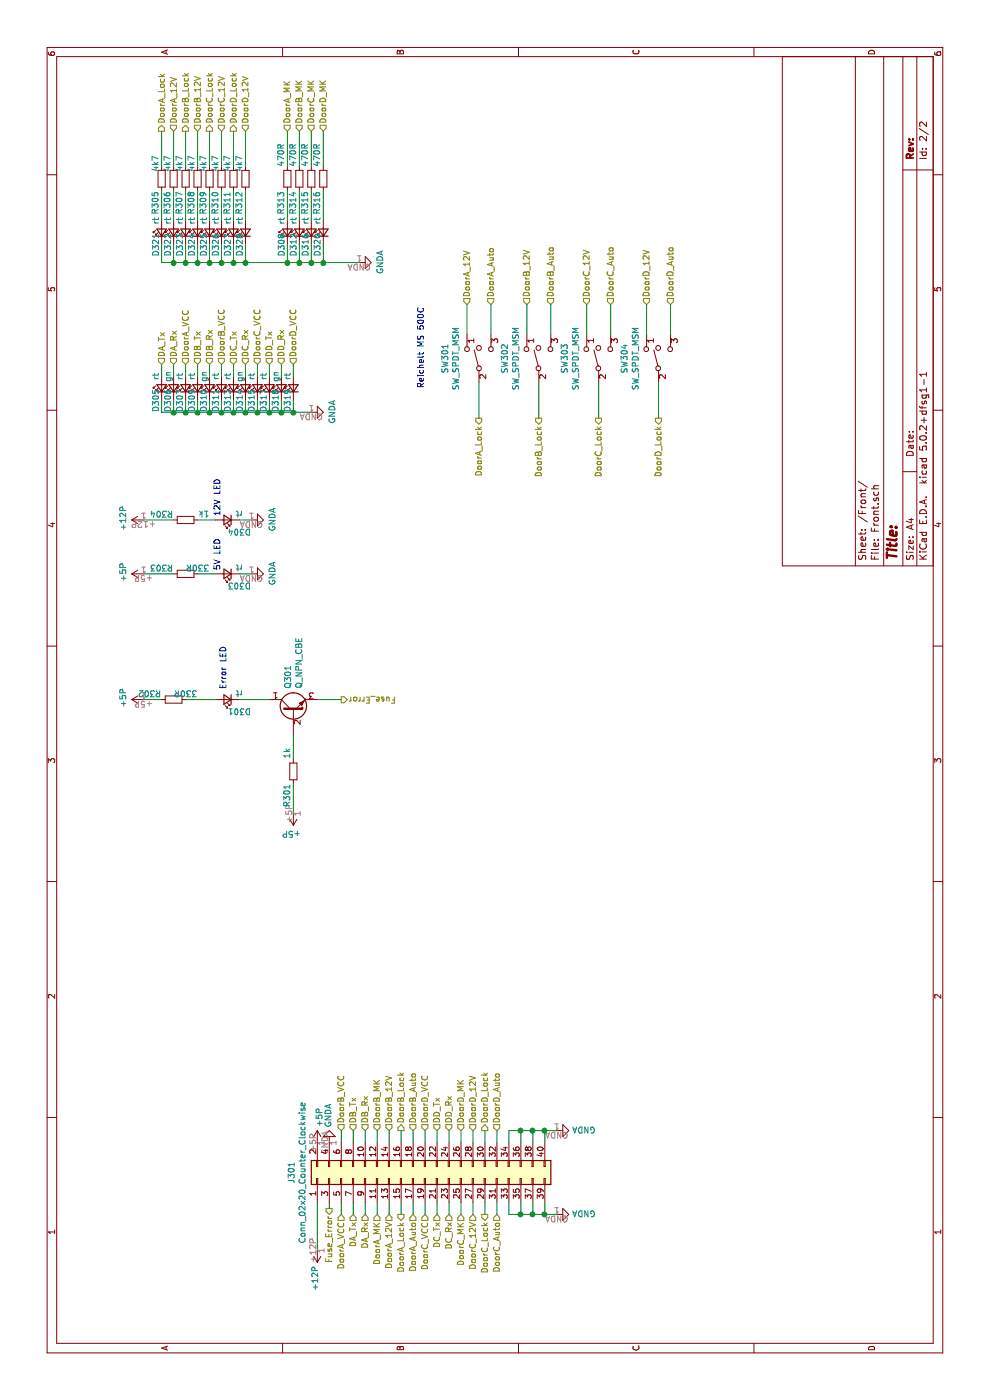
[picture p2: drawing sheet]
EESchema Schematic File Version 4
LIBS:Tuermodul_Front-cache
EELAYER 26 0
EELAYER END
$Descr A4 11693 8268
encoding utf-8
Sheet 2 2
Title ""
Date ""
Rev ""
Comp ""
Comment1 ""
Comment2 ""
Comment3 ""
Comment4 ""
$EndDescr
$Comp
L Device:Q_NPN_CBE Q?
U 1 1
P 5750 2450
AR Path="/5C5A399D" Ref="Q?"  Part="1" 
AR Path="/5C5BDAF5/5C5A399D" Ref="Q?"  Part="1" 
AR Path="/5C54653F/5C5A399D" Ref="Q301"  Part="1" 
F 0 "Q301" H 5941 2496 50  0000 L CNN
F 1 "Q_NPN_CBE" H 5941 2405 50  0000 L CNN
F 2 "Package_TO_SOT_THT:TO-92_HandSolder" H 5950 2550 50  0001 C CNN
F 3 "~" H 5750 2450 50  0001 C CNN
	1    5750 2450
	1    0    0    -1  
$EndComp
$Comp
L Device:LED_Small D?
U 1 1
P 5850 1900
AR Path="/5C5A39B1" Ref="D?"  Part="1" 
AR Path="/5C5BDAF5/5C5A39B1" Ref="D?"  Part="1" 
AR Path="/5C54653F/5C5A39B1" Ref="D301"  Part="1" 
F 0 "D301" H 5750 2000 50  0000 C CNN
F 1 "rt" H 5750 1850 50  0000 C CNN
F 2 "LED_THT:LED_D3.0mm" V 5850 1900 50  0001 C CNN
F 3 "~" V 5850 1900 50  0001 C CNN
	1    5850 1900
	0    -1   -1   0   
$EndComp
Wire Wire Line
	5850 1200 5850 1350
Wire Wire Line
	5850 1550 5850 1800
Wire Wire Line
	5850 2000 5850 2250
Wire Wire Line
	5850 2650 5850 2850
Text Notes 6300 1900 2    50   ~ 0
Error LED
$Comp
L Device:LED_Small D?
U 1 1
P 6900 1900
AR Path="/5C5A39CB" Ref="D?"  Part="1" 
AR Path="/5C5BDAF5/5C5A39CB" Ref="D?"  Part="1" 
AR Path="/5C54653F/5C5A39CB" Ref="D303"  Part="1" 
F 0 "D303" H 6800 2000 50  0000 C CNN
F 1 "rt" H 6800 1850 50  0000 C CNN
F 2 "LED_THT:LED_D3.0mm" V 6900 1900 50  0001 C CNN
F 3 "~" V 6900 1900 50  0001 C CNN
	1    6900 1900
	0    -1   -1   0   
$EndComp
$Comp
L Device:LED_Small D?
U 1 1
P 7350 1900
AR Path="/5C5A39E3" Ref="D?"  Part="1" 
AR Path="/5C5BDAF5/5C5A39E3" Ref="D?"  Part="1" 
AR Path="/5C54653F/5C5A39E3" Ref="D304"  Part="1" 
F 0 "D304" H 7250 2000 50  0000 C CNN
F 1 "rt" H 7250 1850 50  0000 C CNN
F 2 "LED_THT:LED_D3.0mm" V 7350 1900 50  0001 C CNN
F 3 "~" V 7350 1900 50  0001 C CNN
	1    7350 1900
	0    -1   -1   0   
$EndComp
Wire Wire Line
	7350 1200 7350 1450
Wire Wire Line
	7350 1650 7350 1800
Wire Wire Line
	7350 2000 7350 2100
Text Notes 7700 1850 2    50   ~ 0
12V LED
$Comp
L Device:LED_Small D?
U 1 1
P 8450 1350
AR Path="/5C5BDAF5/5C5A3A00" Ref="D?"  Part="1" 
AR Path="/5C54653F/5C5A3A00" Ref="D305"  Part="1" 
F 0 "D305" H 8350 1400 50  0000 C CNN
F 1 "rt" H 8550 1400 50  0000 C CNN
F 2 "LED_THT:LED_D3.0mm" V 8450 1350 50  0001 C CNN
F 3 "~" V 8450 1350 50  0001 C CNN
	1    8450 1350
	1    0    0    -1  
$EndComp
$Comp
L Device:LED_Small D?
U 1 1
P 8450 1450
AR Path="/5C5BDAF5/5C5A3A07" Ref="D?"  Part="1" 
AR Path="/5C54653F/5C5A3A07" Ref="D306"  Part="1" 
F 0 "D306" H 8350 1500 50  0000 C CNN
F 1 "gn" H 8550 1500 50  0000 C CNN
F 2 "LED_THT:LED_D3.0mm" V 8450 1450 50  0001 C CNN
F 3 "~" V 8450 1450 50  0001 C CNN
	1    8450 1450
	1    0    0    -1  
$EndComp
$Comp
L Device:LED_Small D?
U 1 1
P 8450 1650
AR Path="/5C5BDAF5/5C5A3A0E" Ref="D?"  Part="1" 
AR Path="/5C54653F/5C5A3A0E" Ref="D309"  Part="1" 
F 0 "D309" H 8350 1700 50  0000 C CNN
F 1 "rt" H 8550 1700 50  0000 C CNN
F 2 "LED_THT:LED_D3.0mm" V 8450 1650 50  0001 C CNN
F 3 "~" V 8450 1650 50  0001 C CNN
	1    8450 1650
	1    0    0    -1  
$EndComp
$Comp
L Device:LED_Small D?
U 1 1
P 8450 1750
AR Path="/5C5BDAF5/5C5A3A15" Ref="D?"  Part="1" 
AR Path="/5C54653F/5C5A3A15" Ref="D310"  Part="1" 
F 0 "D310" H 8350 1800 50  0000 C CNN
F 1 "gn" H 8550 1800 50  0000 C CNN
F 2 "LED_THT:LED_D3.0mm" V 8450 1750 50  0001 C CNN
F 3 "~" V 8450 1750 50  0001 C CNN
	1    8450 1750
	1    0    0    -1  
$EndComp
$Comp
L Device:LED_Small D?
U 1 1
P 8450 1950
AR Path="/5C5BDAF5/5C5A3A1C" Ref="D?"  Part="1" 
AR Path="/5C54653F/5C5A3A1C" Ref="D313"  Part="1" 
F 0 "D313" H 8350 2000 50  0000 C CNN
F 1 "rt" H 8550 2000 50  0000 C CNN
F 2 "LED_THT:LED_D3.0mm" V 8450 1950 50  0001 C CNN
F 3 "~" V 8450 1950 50  0001 C CNN
	1    8450 1950
	1    0    0    -1  
$EndComp
$Comp
L Device:LED_Small D?
U 1 1
P 8450 2050
AR Path="/5C5BDAF5/5C5A3A23" Ref="D?"  Part="1" 
AR Path="/5C54653F/5C5A3A23" Ref="D314"  Part="1" 
F 0 "D314" H 8350 2100 50  0000 C CNN
F 1 "gn" H 8550 2100 50  0000 C CNN
F 2 "LED_THT:LED_D3.0mm" V 8450 2050 50  0001 C CNN
F 3 "~" V 8450 2050 50  0001 C CNN
	1    8450 2050
	1    0    0    -1  
$EndComp
$Comp
L Device:LED_Small D?
U 1 1
P 8450 2250
AR Path="/5C5BDAF5/5C5A3A2A" Ref="D?"  Part="1" 
AR Path="/5C54653F/5C5A3A2A" Ref="D317"  Part="1" 
F 0 "D317" H 8350 2300 50  0000 C CNN
F 1 "rt" H 8550 2300 50  0000 C CNN
F 2 "LED_THT:LED_D3.0mm" V 8450 2250 50  0001 C CNN
F 3 "~" V 8450 2250 50  0001 C CNN
	1    8450 2250
	1    0    0    -1  
$EndComp
$Comp
L Device:LED_Small D?
U 1 1
P 8450 2350
AR Path="/5C5BDAF5/5C5A3A31" Ref="D?"  Part="1" 
AR Path="/5C54653F/5C5A3A31" Ref="D318"  Part="1" 
F 0 "D318" H 8350 2400 50  0000 C CNN
F 1 "gn" H 8550 2400 50  0000 C CNN
F 2 "LED_THT:LED_D3.0mm" V 8450 2350 50  0001 C CNN
F 3 "~" V 8450 2350 50  0001 C CNN
	1    8450 2350
	1    0    0    -1  
$EndComp
Wire Wire Line
	8550 2350 8650 2350
Wire Wire Line
	8550 2250 8650 2250
Wire Wire Line
	8650 2050 8550 2050
Wire Wire Line
	8550 1950 8650 1950
Wire Wire Line
	8550 1750 8650 1750
Wire Wire Line
	8650 1650 8550 1650
Wire Wire Line
	8550 1450 8650 1450
Wire Wire Line
	8550 1350 8650 1350
Text HLabel 1550 2950 0    50   Input ~ 0
DA_Tx
Text HLabel 1550 3050 0    50   Input ~ 0
DA_Rx
Text HLabel 2250 2950 2    50   Input ~ 0
DB_Tx
Text HLabel 2250 3050 2    50   Input ~ 0
DB_Rx
Text HLabel 1550 3650 0    50   Input ~ 0
DC_Tx
Text HLabel 1550 3750 0    50   Input ~ 0
DC_Rx
Text HLabel 2250 3650 2    50   Input ~ 0
DD_Tx
Text HLabel 2250 3750 2    50   Input ~ 0
DD_Rx
Wire Wire Line
	1650 2650 1250 2650
Text HLabel 1600 2750 0    50   Output ~ 0
Fuse_Error
Wire Wire Line
	1650 2750 1600 2750
Text HLabel 1550 3350 0    50   Output ~ 0
DoorA_Lock
Text HLabel 1550 3150 0    50   Input ~ 0
DoorA_MK
Text HLabel 1550 3250 0    50   Input ~ 0
DoorA_12V
Text HLabel 1550 2850 0    50   Input ~ 0
DoorA_VCC
Text HLabel 2250 3350 2    50   Output ~ 0
DoorB_Lock
Text HLabel 1550 4050 0    50   Output ~ 0
DoorC_Lock
Text HLabel 2250 4050 2    50   Output ~ 0
DoorD_Lock
Text HLabel 2250 3150 2    50   Input ~ 0
DoorB_MK
Text HLabel 1550 3850 0    50   Input ~ 0
DoorC_MK
Text HLabel 2250 3850 2    50   Input ~ 0
DoorD_MK
Text HLabel 2250 3250 2    50   Input ~ 0
DoorB_12V
Text HLabel 1550 3950 0    50   Input ~ 0
DoorC_12V
Text HLabel 2250 3950 2    50   Input ~ 0
DoorD_12V
Text HLabel 2250 2850 2    50   Input ~ 0
DoorB_VCC
Text HLabel 1550 3550 0    50   Input ~ 0
DoorC_VCC
Text HLabel 2250 3550 2    50   Input ~ 0
DoorD_VCC
Text HLabel 1550 3450 0    50   Input ~ 0
DoorA_Auto
Text HLabel 2250 3450 2    50   Input ~ 0
DoorB_Auto
Text HLabel 1550 4150 0    50   Input ~ 0
DoorC_Auto
Text HLabel 2250 4150 2    50   Input ~ 0
DoorD_Auto
Wire Wire Line
	1550 2950 1650 2950
Wire Wire Line
	1550 3050 1650 3050
Wire Wire Line
	1550 3350 1650 3350
Wire Wire Line
	1550 3450 1650 3450
Wire Wire Line
	1550 3150 1650 3150
Wire Wire Line
	1550 3250 1650 3250
Wire Wire Line
	1550 2850 1650 2850
Wire Wire Line
	1550 3650 1650 3650
Wire Wire Line
	1550 3750 1650 3750
Wire Wire Line
	1550 4050 1650 4050
Wire Wire Line
	1550 4150 1650 4150
Wire Wire Line
	1550 3850 1650 3850
Wire Wire Line
	1550 3950 1650 3950
Wire Wire Line
	1550 3550 1650 3550
Wire Wire Line
	2250 3550 2150 3550
Wire Wire Line
	2150 3950 2250 3950
Wire Wire Line
	2250 3850 2150 3850
Wire Wire Line
	2150 4150 2250 4150
Wire Wire Line
	2250 4050 2150 4050
Wire Wire Line
	2150 3750 2250 3750
Wire Wire Line
	2250 3650 2150 3650
Wire Wire Line
	2150 2850 2250 2850
Wire Wire Line
	2250 3250 2150 3250
Wire Wire Line
	2150 3150 2250 3150
Wire Wire Line
	2250 3450 2150 3450
Wire Wire Line
	2150 3350 2250 3350
Wire Wire Line
	2250 3050 2150 3050
Wire Wire Line
	2150 2950 2250 2950
Text HLabel 8650 1350 2    50   Input ~ 0
DA_Tx
Text HLabel 8650 1450 2    50   Input ~ 0
DA_Rx
Text HLabel 8650 1650 2    50   Input ~ 0
DB_Tx
Text HLabel 8650 1750 2    50   Input ~ 0
DB_Rx
Text HLabel 8650 1950 2    50   Input ~ 0
DC_Tx
Text HLabel 8650 2050 2    50   Input ~ 0
DC_Rx
Text HLabel 8650 2250 2    50   Input ~ 0
DD_Tx
Text HLabel 8650 2350 2    50   Input ~ 0
DD_Rx
Wire Wire Line
	8250 2250 8350 2250
Wire Wire Line
	8250 2350 8350 2350
Text HLabel 5850 2850 3    50   Output ~ 0
Fuse_Error
Wire Wire Line
	5550 2450 5350 2450
Text Notes 7200 1850 2    50   ~ 0
5V LED
Wire Wire Line
	6900 2000 6900 2100
Wire Wire Line
	6900 1650 6900 1800
Wire Wire Line
	5150 2450 4900 2450
Wire Wire Line
	6900 1200 6900 1450
Wire Wire Line
	8250 1350 8350 1350
Wire Wire Line
	8250 1450 8350 1450
$Comp
L Device:LED_Small D?
U 1 1
P 8450 1550
AR Path="/5C5BDAF5/5C65A342" Ref="D?"  Part="1" 
AR Path="/5C54653F/5C65A342" Ref="D307"  Part="1" 
F 0 "D307" H 8350 1600 50  0000 C CNN
F 1 "rt" H 8550 1600 50  0000 C CNN
F 2 "LED_THT:LED_D3.0mm" V 8450 1550 50  0001 C CNN
F 3 "~" V 8450 1550 50  0001 C CNN
	1    8450 1550
	1    0    0    -1  
$EndComp
Text HLabel 8650 1550 2    50   Input ~ 0
DoorA_VCC
Text HLabel 10600 1350 2    50   Output ~ 0
DoorA_Lock
Text HLabel 10600 1450 2    50   Input ~ 0
DoorA_12V
Text HLabel 10600 2400 2    50   Input ~ 0
DoorA_MK
$Comp
L Device:LED_Small D?
U 1 1
P 9750 2400
AR Path="/5C5BDAF5/5C65ADA8" Ref="D?"  Part="1" 
AR Path="/5C54653F/5C65ADA8" Ref="D308"  Part="1" 
F 0 "D308" H 9650 2450 50  0000 C CNN
F 1 "rt" H 9850 2450 50  0000 C CNN
F 2 "LED_THT:LED_D3.0mm" V 9750 2400 50  0001 C CNN
F 3 "~" V 9750 2400 50  0001 C CNN
	1    9750 2400
	1    0    0    -1  
$EndComp
Wire Wire Line
	8650 1550 8550 1550
Wire Wire Line
	8350 1550 8250 1550
$Comp
L Device:LED_Small D?
U 1 1
P 8450 1850
AR Path="/5C5BDAF5/5C66911B" Ref="D?"  Part="1" 
AR Path="/5C54653F/5C66911B" Ref="D311"  Part="1" 
F 0 "D311" H 8350 1900 50  0000 C CNN
F 1 "rt" H 8550 1900 50  0000 C CNN
F 2 "LED_THT:LED_D3.0mm" V 8450 1850 50  0001 C CNN
F 3 "~" V 8450 1850 50  0001 C CNN
	1    8450 1850
	1    0    0    -1  
$EndComp
$Comp
L Device:LED_Small D?
U 1 1
P 9750 2500
AR Path="/5C5BDAF5/5C669167" Ref="D?"  Part="1" 
AR Path="/5C54653F/5C669167" Ref="D312"  Part="1" 
F 0 "D312" H 9650 2550 50  0000 C CNN
F 1 "rt" H 9850 2550 50  0000 C CNN
F 2 "LED_THT:LED_D3.0mm" V 9750 2500 50  0001 C CNN
F 3 "~" V 9750 2500 50  0001 C CNN
	1    9750 2500
	1    0    0    -1  
$EndComp
$Comp
L Device:LED_Small D?
U 1 1
P 8450 2150
AR Path="/5C5BDAF5/5C6691AD" Ref="D?"  Part="1" 
AR Path="/5C54653F/5C6691AD" Ref="D315"  Part="1" 
F 0 "D315" H 8350 2200 50  0000 C CNN
F 1 "rt" H 8550 2200 50  0000 C CNN
F 2 "LED_THT:LED_D3.0mm" V 8450 2150 50  0001 C CNN
F 3 "~" V 8450 2150 50  0001 C CNN
	1    8450 2150
	1    0    0    -1  
$EndComp
$Comp
L Device:LED_Small D?
U 1 1
P 9750 2600
AR Path="/5C5BDAF5/5C669201" Ref="D?"  Part="1" 
AR Path="/5C54653F/5C669201" Ref="D316"  Part="1" 
F 0 "D316" H 9650 2650 50  0000 C CNN
F 1 "rt" H 9850 2650 50  0000 C CNN
F 2 "LED_THT:LED_D3.0mm" V 9750 2600 50  0001 C CNN
F 3 "~" V 9750 2600 50  0001 C CNN
	1    9750 2600
	1    0    0    -1  
$EndComp
$Comp
L Device:LED_Small D?
U 1 1
P 8450 2450
AR Path="/5C5BDAF5/5C66924B" Ref="D?"  Part="1" 
AR Path="/5C54653F/5C66924B" Ref="D319"  Part="1" 
F 0 "D319" H 8350 2500 50  0000 C CNN
F 1 "rt" H 8550 2500 50  0000 C CNN
F 2 "LED_THT:LED_D3.0mm" V 8450 2450 50  0001 C CNN
F 3 "~" V 8450 2450 50  0001 C CNN
	1    8450 2450
	1    0    0    -1  
$EndComp
$Comp
L Device:LED_Small D?
U 1 1
P 9750 2700
AR Path="/5C5BDAF5/5C6692A3" Ref="D?"  Part="1" 
AR Path="/5C54653F/5C6692A3" Ref="D320"  Part="1" 
F 0 "D320" H 9650 2750 50  0000 C CNN
F 1 "rt" H 9850 2750 50  0000 C CNN
F 2 "LED_THT:LED_D3.0mm" V 9750 2700 50  0001 C CNN
F 3 "~" V 9750 2700 50  0001 C CNN
	1    9750 2700
	1    0    0    -1  
$EndComp
Wire Wire Line
	8350 1650 8250 1650
Wire Wire Line
	8350 1750 8250 1750
Wire Wire Line
	8350 1850 8250 1850
Wire Wire Line
	8350 1950 8250 1950
Text HLabel 8650 1850 2    50   Input ~ 0
DoorB_VCC
Text HLabel 10600 2500 2    50   Input ~ 0
DoorB_MK
Text HLabel 8650 2150 2    50   Input ~ 0
DoorC_VCC
Text HLabel 10600 2600 2    50   Input ~ 0
DoorC_MK
Text HLabel 8650 2450 2    50   Input ~ 0
DoorD_VCC
Text HLabel 10600 2700 2    50   Input ~ 0
DoorD_MK
Wire Wire Line
	8550 2450 8650 2450
Wire Wire Line
	8550 1850 8650 1850
Wire Wire Line
	8550 2150 8650 2150
Text HLabel 10600 1550 2    50   Output ~ 0
DoorB_Lock
Text HLabel 10600 1650 2    50   Input ~ 0
DoorB_12V
Text HLabel 10600 1750 2    50   Output ~ 0
DoorC_Lock
Text HLabel 10600 1850 2    50   Input ~ 0
DoorC_12V
Text HLabel 10600 1950 2    50   Output ~ 0
DoorD_Lock
Text HLabel 10600 2050 2    50   Input ~ 0
DoorD_12V
$Comp
L Device:LED_Small D?
U 1 1
P 9750 1350
AR Path="/5C5BDAF5/5C6A2367" Ref="D?"  Part="1" 
AR Path="/5C54653F/5C6A2367" Ref="D321"  Part="1" 
F 0 "D321" H 9650 1400 50  0000 C CNN
F 1 "rt" H 9850 1400 50  0000 C CNN
F 2 "LED_THT:LED_D3.0mm" V 9750 1350 50  0001 C CNN
F 3 "~" V 9750 1350 50  0001 C CNN
	1    9750 1350
	1    0    0    -1  
$EndComp
$Comp
L Device:LED_Small D?
U 1 1
P 9750 1450
AR Path="/5C5BDAF5/5C6A2409" Ref="D?"  Part="1" 
AR Path="/5C54653F/5C6A2409" Ref="D322"  Part="1" 
F 0 "D322" H 9650 1500 50  0000 C CNN
F 1 "rt" H 9850 1500 50  0000 C CNN
F 2 "LED_THT:LED_D3.0mm" V 9750 1450 50  0001 C CNN
F 3 "~" V 9750 1450 50  0001 C CNN
	1    9750 1450
	1    0    0    -1  
$EndComp
$Comp
L Device:LED_Small D?
U 1 1
P 9750 1550
AR Path="/5C5BDAF5/5C6A245F" Ref="D?"  Part="1" 
AR Path="/5C54653F/5C6A245F" Ref="D323"  Part="1" 
F 0 "D323" H 9650 1600 50  0000 C CNN
F 1 "rt" H 9850 1600 50  0000 C CNN
F 2 "LED_THT:LED_D3.0mm" V 9750 1550 50  0001 C CNN
F 3 "~" V 9750 1550 50  0001 C CNN
	1    9750 1550
	1    0    0    -1  
$EndComp
$Comp
L Device:LED_Small D?
U 1 1
P 9750 1650
AR Path="/5C5BDAF5/5C6A24B7" Ref="D?"  Part="1" 
AR Path="/5C54653F/5C6A24B7" Ref="D324"  Part="1" 
F 0 "D324" H 9650 1700 50  0000 C CNN
F 1 "rt" H 9850 1700 50  0000 C CNN
F 2 "LED_THT:LED_D3.0mm" V 9750 1650 50  0001 C CNN
F 3 "~" V 9750 1650 50  0001 C CNN
	1    9750 1650
	1    0    0    -1  
$EndComp
$Comp
L Device:LED_Small D?
U 1 1
P 9750 1750
AR Path="/5C5BDAF5/5C6A2614" Ref="D?"  Part="1" 
AR Path="/5C54653F/5C6A2614" Ref="D325"  Part="1" 
F 0 "D325" H 9650 1800 50  0000 C CNN
F 1 "rt" H 9850 1800 50  0000 C CNN
F 2 "LED_THT:LED_D3.0mm" V 9750 1750 50  0001 C CNN
F 3 "~" V 9750 1750 50  0001 C CNN
	1    9750 1750
	1    0    0    -1  
$EndComp
$Comp
L Device:LED_Small D?
U 1 1
P 9750 1850
AR Path="/5C5BDAF5/5C6A2682" Ref="D?"  Part="1" 
AR Path="/5C54653F/5C6A2682" Ref="D326"  Part="1" 
F 0 "D326" H 9650 1900 50  0000 C CNN
F 1 "rt" H 9850 1900 50  0000 C CNN
F 2 "LED_THT:LED_D3.0mm" V 9750 1850 50  0001 C CNN
F 3 "~" V 9750 1850 50  0001 C CNN
	1    9750 1850
	1    0    0    -1  
$EndComp
$Comp
L Device:LED_Small D?
U 1 1
P 9750 1950
AR Path="/5C5BDAF5/5C6A26E0" Ref="D?"  Part="1" 
AR Path="/5C54653F/5C6A26E0" Ref="D327"  Part="1" 
F 0 "D327" H 9650 2000 50  0000 C CNN
F 1 "rt" H 9850 2000 50  0000 C CNN
F 2 "LED_THT:LED_D3.0mm" V 9750 1950 50  0001 C CNN
F 3 "~" V 9750 1950 50  0001 C CNN
	1    9750 1950
	1    0    0    -1  
$EndComp
$Comp
L Device:LED_Small D?
U 1 1
P 9750 2050
AR Path="/5C5BDAF5/5C6A2740" Ref="D?"  Part="1" 
AR Path="/5C54653F/5C6A2740" Ref="D328"  Part="1" 
F 0 "D328" H 9650 2100 50  0000 C CNN
F 1 "rt" H 9850 2100 50  0000 C CNN
F 2 "LED_THT:LED_D3.0mm" V 9750 2050 50  0001 C CNN
F 3 "~" V 9750 2050 50  0001 C CNN
	1    9750 2050
	1    0    0    -1  
$EndComp
Wire Wire Line
	9500 1350 9650 1350
Wire Wire Line
	9650 1450 9500 1450
Wire Wire Line
	9500 1550 9650 1550
Wire Wire Line
	9650 1650 9500 1650
Wire Wire Line
	9500 1750 9650 1750
Wire Wire Line
	9650 1850 9500 1850
Wire Wire Line
	9650 1950 9500 1950
$Comp
L Switch:SW_SPDT_MSM SW301
U 1 1
P 8700 4000
F 0 "SW301" H 8700 4285 50  0000 C CNN
F 1 "SW_SPDT_MSM" H 8700 4194 50  0000 C CNN
F 2 "Switches:SPDT" H 8700 4000 50  0001 C CNN
F 3 "" H 8700 4000 50  0001 C CNN
	1    8700 4000
	1    0    0    -1  
$EndComp
$Comp
L Switch:SW_SPDT_MSM SW302
U 1 1
P 8700 4500
F 0 "SW302" H 8700 4785 50  0000 C CNN
F 1 "SW_SPDT_MSM" H 8700 4694 50  0000 C CNN
F 2 "Switches:SPDT" H 8700 4500 50  0001 C CNN
F 3 "" H 8700 4500 50  0001 C CNN
	1    8700 4500
	1    0    0    -1  
$EndComp
$Comp
L Switch:SW_SPDT_MSM SW304
U 1 1
P 8700 5500
F 0 "SW304" H 8700 5785 50  0000 C CNN
F 1 "SW_SPDT_MSM" H 8700 5694 50  0000 C CNN
F 2 "Switches:SPDT" H 8700 5500 50  0001 C CNN
F 3 "" H 8700 5500 50  0001 C CNN
	1    8700 5500
	1    0    0    -1  
$EndComp
$Comp
L Switch:SW_SPDT_MSM SW303
U 1 1
P 8700 5000
F 0 "SW303" H 8700 5285 50  0000 C CNN
F 1 "SW_SPDT_MSM" H 8700 5194 50  0000 C CNN
F 2 "Switches:SPDT" H 8700 5000 50  0001 C CNN
F 3 "" H 8700 5000 50  0001 C CNN
	1    8700 5000
	1    0    0    -1  
$EndComp
Text HLabel 8200 4000 0    50   Output ~ 0
DoorA_Lock
Text HLabel 8200 4500 0    50   Output ~ 0
DoorB_Lock
Text HLabel 8200 5000 0    50   Output ~ 0
DoorC_Lock
Text HLabel 8200 5500 0    50   Output ~ 0
DoorD_Lock
Text HLabel 9150 5400 2    50   Input ~ 0
DoorD_12V
Text HLabel 9150 4900 2    50   Input ~ 0
DoorC_12V
Text HLabel 9150 4400 2    50   Input ~ 0
DoorB_12V
Text HLabel 9150 3900 2    50   Input ~ 0
DoorA_12V
Text HLabel 9150 4100 2    50   Input ~ 0
DoorA_Auto
Text HLabel 9150 4600 2    50   Input ~ 0
DoorB_Auto
Text HLabel 9150 5100 2    50   Input ~ 0
DoorC_Auto
Text HLabel 9150 5600 2    50   Input ~ 0
DoorD_Auto
Wire Wire Line
	9150 4400 8900 4400
Wire Wire Line
	8200 4500 8500 4500
Wire Wire Line
	9150 4600 8900 4600
Wire Wire Line
	9150 5400 8900 5400
Wire Wire Line
	9150 5600 8900 5600
Wire Wire Line
	8500 5500 8200 5500
Wire Wire Line
	8900 4900 9150 4900
Wire Wire Line
	9150 5100 8900 5100
Wire Wire Line
	8500 5000 8200 5000
Wire Wire Line
	8900 3900 9150 3900
Wire Wire Line
	9150 4100 8900 4100
Wire Wire Line
	8500 4000 8200 4000
Wire Wire Line
	9500 2400 9500 2500
Wire Wire Line
	9500 2400 9650 2400
Wire Wire Line
	9500 2700 9650 2700
Connection ~ 9500 2700
Wire Wire Line
	9500 2700 9500 3000
Wire Wire Line
	9500 2600 9650 2600
Connection ~ 9500 2600
Wire Wire Line
	9500 2600 9500 2700
Wire Wire Line
	9500 2500 9650 2500
Connection ~ 9500 2500
Wire Wire Line
	9500 2500 9500 2600
Wire Wire Line
	8250 2150 8350 2150
Text Notes 8450 3550 0    50   ~ 0
Reichelt MS 500C
$Comp
L power:GNDA #PWR0301
U 1 1
P 2150 2750
F 0 "#PWR0301" H 2150 2500 50  0001 C CNN
F 1 "GNDA" V 2155 2623 50  0000 R CNN
F 2 "" H 2150 2750 50  0001 C CNN
F 3 "" H 2150 2750 50  0001 C CNN
	1    2150 2750
	0    -1   -1   0   
$EndComp
$Comp
L power:GNDA #PWR0308
U 1 1
P 6900 2100
F 0 "#PWR0308" H 6900 1850 50  0001 C CNN
F 1 "GNDA" H 6905 1927 50  0000 C CNN
F 2 "" H 6900 2100 50  0001 C CNN
F 3 "" H 6900 2100 50  0001 C CNN
	1    6900 2100
	1    0    0    -1  
$EndComp
$Comp
L power:GNDA #PWR0310
U 1 1
P 7350 2100
F 0 "#PWR0310" H 7350 1850 50  0001 C CNN
F 1 "GNDA" H 7355 1927 50  0000 C CNN
F 2 "" H 7350 2100 50  0001 C CNN
F 3 "" H 7350 2100 50  0001 C CNN
	1    7350 2100
	1    0    0    -1  
$EndComp
$Comp
L power:GNDA #PWR0311
U 1 1
P 8250 2600
F 0 "#PWR0311" H 8250 2350 50  0001 C CNN
F 1 "GNDA" H 8255 2427 50  0000 C CNN
F 2 "" H 8250 2600 50  0001 C CNN
F 3 "" H 8250 2600 50  0001 C CNN
	1    8250 2600
	1    0    0    -1  
$EndComp
$Comp
L power:GNDA #PWR0313
U 1 1
P 9500 3000
F 0 "#PWR0313" H 9500 2750 50  0001 C CNN
F 1 "GNDA" H 9505 2827 50  0000 C CNN
F 2 "" H 9500 3000 50  0001 C CNN
F 3 "" H 9500 3000 50  0001 C CNN
	1    9500 3000
	1    0    0    -1  
$EndComp
$Comp
L power:+12P #PWR0302
U 1 1
P 1250 2650
F 0 "#PWR0302" H 1250 2500 50  0001 C CNN
F 1 "+12P" V 1265 2777 50  0000 L CNN
F 2 "" H 1250 2650 50  0001 C CNN
F 3 "" H 1250 2650 50  0001 C CNN
	1    1250 2650
	0    -1   -1   0   
$EndComp
$Comp
L power:+5P #PWR0303
U 1 1
P 2150 2650
F 0 "#PWR0303" H 2150 2500 50  0001 C CNN
F 1 "+5P" V 2165 2778 50  0000 L CNN
F 2 "" H 2150 2650 50  0001 C CNN
F 3 "" H 2150 2650 50  0001 C CNN
	1    2150 2650
	0    1    1    0   
$EndComp
$Comp
L power:+12P #PWR0309
U 1 1
P 7350 1200
F 0 "#PWR0309" H 7350 1050 50  0001 C CNN
F 1 "+12P" H 7365 1373 50  0000 C CNN
F 2 "" H 7350 1200 50  0001 C CNN
F 3 "" H 7350 1200 50  0001 C CNN
	1    7350 1200
	1    0    0    -1  
$EndComp
$Comp
L power:+5P #PWR0305
U 1 1
P 5850 1200
F 0 "#PWR0305" H 5850 1050 50  0001 C CNN
F 1 "+5P" H 5865 1373 50  0000 C CNN
F 2 "" H 5850 1200 50  0001 C CNN
F 3 "" H 5850 1200 50  0001 C CNN
	1    5850 1200
	1    0    0    -1  
$EndComp
$Comp
L power:+5P #PWR0307
U 1 1
P 6900 1200
F 0 "#PWR0307" H 6900 1050 50  0001 C CNN
F 1 "+5P" H 6915 1373 50  0000 C CNN
F 2 "" H 6900 1200 50  0001 C CNN
F 3 "" H 6900 1200 50  0001 C CNN
	1    6900 1200
	1    0    0    -1  
$EndComp
$Comp
L Connector_Generic:Conn_02x20_Odd_Even J?
U 1 1
P 1850 3550
AR Path="/5C5BDAF5/5C7AAB1D" Ref="J?"  Part="1" 
AR Path="/5C54653F/5C7AAB1D" Ref="J301"  Part="1" 
F 0 "J301" H 1900 4667 50  0000 C CNN
F 1 "Conn_02x20_Counter_Clockwise" H 1900 4576 50  0000 C CNN
F 2 "Connector_PinSocket_2.54mm:PinSocket_2x20_P2.54mm_Vertical_SMD" H 1850 3550 50  0001 C CNN
F 3 "~" H 1850 3550 50  0001 C CNN
	1    1850 3550
	1    0    0    -1  
$EndComp
$Comp
L power:+5P #PWR0144
U 1 1
P 4900 2450
F 0 "#PWR0144" H 4900 2300 50  0001 C CNN
F 1 "+5P" H 4915 2623 50  0000 C CNN
F 2 "" H 4900 2450 50  0001 C CNN
F 3 "" H 4900 2450 50  0001 C CNN
	1    4900 2450
	0    -1   -1   0   
$EndComp
Wire Wire Line
	8250 1950 8250 2050
Wire Wire Line
	8250 2050 8350 2050
Wire Wire Line
	8250 1350 8250 1450
Wire Wire Line
	8250 1550 8250 1450
Connection ~ 8250 1450
Wire Wire Line
	8250 1650 8250 1550
Connection ~ 8250 1550
Wire Wire Line
	8250 1750 8250 1650
Connection ~ 8250 1650
Wire Wire Line
	8250 1850 8250 1750
Connection ~ 8250 1750
Wire Wire Line
	8250 1950 8250 1850
Connection ~ 8250 1950
Connection ~ 8250 1850
Connection ~ 8250 2450
Wire Wire Line
	8250 2450 8350 2450
Wire Wire Line
	8250 2150 8250 2250
Wire Wire Line
	8250 2250 8250 2350
Connection ~ 8250 2250
Connection ~ 8250 2350
Wire Wire Line
	8250 2150 8250 2050
Connection ~ 8250 2150
Connection ~ 8250 2050
Wire Wire Line
	9500 1350 9500 1450
Wire Wire Line
	9500 1450 9500 1550
Connection ~ 9500 1450
Wire Wire Line
	9500 1550 9500 1650
Connection ~ 9500 1550
Wire Wire Line
	9500 1650 9500 1750
Connection ~ 9500 1650
Wire Wire Line
	9500 1750 9500 1850
Connection ~ 9500 1750
Wire Wire Line
	9500 1850 9500 1950
Connection ~ 9500 1850
Wire Wire Line
	9500 1950 9500 2050
Connection ~ 9500 1950
Connection ~ 9500 2050
Wire Wire Line
	9500 2050 9650 2050
Wire Wire Line
	8250 2450 8250 2600
Wire Wire Line
	8250 2350 8250 2450
Wire Wire Line
	9500 2050 9500 2400
Connection ~ 9500 2400
$Comp
L power:GNDA #PWR0304
U 1 1
P 1550 4650
F 0 "#PWR0304" H 1550 4400 50  0001 C CNN
F 1 "GNDA" V 1555 4523 50  0000 R CNN
F 2 "" H 1550 4650 50  0001 C CNN
F 3 "" H 1550 4650 50  0001 C CNN
	1    1550 4650
	1    0    0    -1  
$EndComp
$Comp
L power:GNDA #PWR0306
U 1 1
P 2250 4650
F 0 "#PWR0306" H 2250 4400 50  0001 C CNN
F 1 "GNDA" V 2255 4523 50  0000 R CNN
F 2 "" H 2250 4650 50  0001 C CNN
F 3 "" H 2250 4650 50  0001 C CNN
	1    2250 4650
	1    0    0    -1  
$EndComp
Wire Wire Line
	2150 4250 2250 4250
Wire Wire Line
	2250 4250 2250 4350
Wire Wire Line
	2150 4350 2250 4350
Connection ~ 2250 4350
Wire Wire Line
	2250 4350 2250 4450
Wire Wire Line
	2150 4450 2250 4450
Connection ~ 2250 4450
Wire Wire Line
	2250 4450 2250 4550
Wire Wire Line
	2150 4550 2250 4550
Connection ~ 2250 4550
Wire Wire Line
	2250 4550 2250 4650
Wire Wire Line
	1650 4550 1550 4550
Wire Wire Line
	1550 4550 1550 4650
Wire Wire Line
	1650 4250 1550 4250
Wire Wire Line
	1550 4250 1550 4350
Connection ~ 1550 4550
Wire Wire Line
	1650 4350 1550 4350
Connection ~ 1550 4350
Wire Wire Line
	1550 4350 1550 4450
Wire Wire Line
	1550 4450 1650 4450
Connection ~ 1550 4450
Wire Wire Line
	1550 4450 1550 4550
$Comp
L Device:R_Small R?
U 1 1
P 5250 2450
AR Path="/5CE35ED4" Ref="R?"  Part="1" 
AR Path="/5C5BDAF5/5CE35ED4" Ref="R?"  Part="1" 
AR Path="/5C54653F/5CE35ED4" Ref="R301"  Part="1" 
F 0 "R301" V 5300 2550 50  0000 L CNN
F 1 "1k" V 5300 2250 50  0000 L CNN
F 2 "Resistor_SMD:R_0603_1608Metric_Pad1.05x0.95mm_HandSolder" H 5250 2450 50  0001 C CNN
F 3 "~" H 5250 2450 50  0001 C CNN
	1    5250 2450
	0    -1   -1   0   
$EndComp
$Comp
L Device:R_Small R?
U 1 1
P 5850 1450
AR Path="/5CE35F4A" Ref="R?"  Part="1" 
AR Path="/5C5BDAF5/5CE35F4A" Ref="R?"  Part="1" 
AR Path="/5C54653F/5CE35F4A" Ref="R302"  Part="1" 
F 0 "R302" V 5900 1550 50  0000 L CNN
F 1 "330R" V 5900 1250 50  0000 L CNN
F 2 "Resistor_SMD:R_0603_1608Metric_Pad1.05x0.95mm_HandSolder" H 5850 1450 50  0001 C CNN
F 3 "~" H 5850 1450 50  0001 C CNN
	1    5850 1450
	1    0    0    -1  
$EndComp
$Comp
L Device:R_Small R?
U 1 1
P 6900 1550
AR Path="/5CE3C036" Ref="R?"  Part="1" 
AR Path="/5C5BDAF5/5CE3C036" Ref="R?"  Part="1" 
AR Path="/5C54653F/5CE3C036" Ref="R303"  Part="1" 
F 0 "R303" V 6950 1650 50  0000 L CNN
F 1 "330R" V 6950 1350 50  0000 L CNN
F 2 "Resistor_SMD:R_0603_1608Metric_Pad1.05x0.95mm_HandSolder" H 6900 1550 50  0001 C CNN
F 3 "~" H 6900 1550 50  0001 C CNN
	1    6900 1550
	1    0    0    -1  
$EndComp
$Comp
L Device:R_Small R?
U 1 1
P 7350 1550
AR Path="/5CE3C1B8" Ref="R?"  Part="1" 
AR Path="/5C5BDAF5/5CE3C1B8" Ref="R?"  Part="1" 
AR Path="/5C54653F/5CE3C1B8" Ref="R304"  Part="1" 
F 0 "R304" V 7400 1650 50  0000 L CNN
F 1 "1k" V 7400 1350 50  0000 L CNN
F 2 "Resistor_SMD:R_0603_1608Metric_Pad1.05x0.95mm_HandSolder" H 7350 1550 50  0001 C CNN
F 3 "~" H 7350 1550 50  0001 C CNN
	1    7350 1550
	1    0    0    -1  
$EndComp
$Comp
L Device:R_Small R?
U 1 1
P 10200 1350
AR Path="/5CE3C70F" Ref="R?"  Part="1" 
AR Path="/5C5BDAF5/5CE3C70F" Ref="R?"  Part="1" 
AR Path="/5C54653F/5CE3C70F" Ref="R305"  Part="1" 
F 0 "R305" V 10250 1450 50  0000 L CNN
F 1 "4k7" V 10250 1150 50  0000 L CNN
F 2 "Resistor_SMD:R_0603_1608Metric_Pad1.05x0.95mm_HandSolder" H 10200 1350 50  0001 C CNN
F 3 "~" H 10200 1350 50  0001 C CNN
	1    10200 1350
	0    -1   -1   0   
$EndComp
Wire Wire Line
	10300 1350 10600 1350
$Comp
L Device:R_Small R?
U 1 1
P 10200 1450
AR Path="/5CE4E6DE" Ref="R?"  Part="1" 
AR Path="/5C5BDAF5/5CE4E6DE" Ref="R?"  Part="1" 
AR Path="/5C54653F/5CE4E6DE" Ref="R306"  Part="1" 
F 0 "R306" V 10250 1550 50  0000 L CNN
F 1 "4k7" V 10250 1250 50  0000 L CNN
F 2 "Resistor_SMD:R_0603_1608Metric_Pad1.05x0.95mm_HandSolder" H 10200 1450 50  0001 C CNN
F 3 "~" H 10200 1450 50  0001 C CNN
	1    10200 1450
	0    -1   -1   0   
$EndComp
$Comp
L Device:R_Small R?
U 1 1
P 10200 1550
AR Path="/5CE5447A" Ref="R?"  Part="1" 
AR Path="/5C5BDAF5/5CE5447A" Ref="R?"  Part="1" 
AR Path="/5C54653F/5CE5447A" Ref="R307"  Part="1" 
F 0 "R307" V 10250 1650 50  0000 L CNN
F 1 "4k7" V 10250 1350 50  0000 L CNN
F 2 "Resistor_SMD:R_0603_1608Metric_Pad1.05x0.95mm_HandSolder" H 10200 1550 50  0001 C CNN
F 3 "~" H 10200 1550 50  0001 C CNN
	1    10200 1550
	0    -1   -1   0   
$EndComp
$Comp
L Device:R_Small R?
U 1 1
P 10200 1650
AR Path="/5CE544DA" Ref="R?"  Part="1" 
AR Path="/5C5BDAF5/5CE544DA" Ref="R?"  Part="1" 
AR Path="/5C54653F/5CE544DA" Ref="R308"  Part="1" 
F 0 "R308" V 10250 1750 50  0000 L CNN
F 1 "4k7" V 10250 1450 50  0000 L CNN
F 2 "Resistor_SMD:R_0603_1608Metric_Pad1.05x0.95mm_HandSolder" H 10200 1650 50  0001 C CNN
F 3 "~" H 10200 1650 50  0001 C CNN
	1    10200 1650
	0    -1   -1   0   
$EndComp
$Comp
L Device:R_Small R?
U 1 1
P 10200 1750
AR Path="/5CE54540" Ref="R?"  Part="1" 
AR Path="/5C5BDAF5/5CE54540" Ref="R?"  Part="1" 
AR Path="/5C54653F/5CE54540" Ref="R309"  Part="1" 
F 0 "R309" V 10250 1850 50  0000 L CNN
F 1 "4k7" V 10250 1550 50  0000 L CNN
F 2 "Resistor_SMD:R_0603_1608Metric_Pad1.05x0.95mm_HandSolder" H 10200 1750 50  0001 C CNN
F 3 "~" H 10200 1750 50  0001 C CNN
	1    10200 1750
	0    -1   -1   0   
$EndComp
Wire Wire Line
	10300 1450 10600 1450
Wire Wire Line
	10100 1350 9850 1350
Wire Wire Line
	9850 1450 10100 1450
Wire Wire Line
	9850 1550 10100 1550
Wire Wire Line
	10300 1550 10600 1550
Wire Wire Line
	10300 1650 10600 1650
Wire Wire Line
	10100 1650 9850 1650
$Comp
L Device:R_Small R?
U 1 1
P 10200 1850
AR Path="/5CE545A4" Ref="R?"  Part="1" 
AR Path="/5C5BDAF5/5CE545A4" Ref="R?"  Part="1" 
AR Path="/5C54653F/5CE545A4" Ref="R310"  Part="1" 
F 0 "R310" V 10250 1950 50  0000 L CNN
F 1 "4k7" V 10250 1650 50  0000 L CNN
F 2 "Resistor_SMD:R_0603_1608Metric_Pad1.05x0.95mm_HandSolder" H 10200 1850 50  0001 C CNN
F 3 "~" H 10200 1850 50  0001 C CNN
	1    10200 1850
	0    -1   -1   0   
$EndComp
$Comp
L Device:R_Small R?
U 1 1
P 10200 1950
AR Path="/5CE5460A" Ref="R?"  Part="1" 
AR Path="/5C5BDAF5/5CE5460A" Ref="R?"  Part="1" 
AR Path="/5C54653F/5CE5460A" Ref="R311"  Part="1" 
F 0 "R311" V 10250 2050 50  0000 L CNN
F 1 "4k7" V 10250 1750 50  0000 L CNN
F 2 "Resistor_SMD:R_0603_1608Metric_Pad1.05x0.95mm_HandSolder" H 10200 1950 50  0001 C CNN
F 3 "~" H 10200 1950 50  0001 C CNN
	1    10200 1950
	0    -1   -1   0   
$EndComp
$Comp
L Device:R_Small R?
U 1 1
P 10200 2050
AR Path="/5CE54672" Ref="R?"  Part="1" 
AR Path="/5C5BDAF5/5CE54672" Ref="R?"  Part="1" 
AR Path="/5C54653F/5CE54672" Ref="R312"  Part="1" 
F 0 "R312" V 10250 2150 50  0000 L CNN
F 1 "4k7" V 10250 1850 50  0000 L CNN
F 2 "Resistor_SMD:R_0603_1608Metric_Pad1.05x0.95mm_HandSolder" H 10200 2050 50  0001 C CNN
F 3 "~" H 10200 2050 50  0001 C CNN
	1    10200 2050
	0    -1   -1   0   
$EndComp
Wire Wire Line
	10300 2050 10600 2050
Wire Wire Line
	10300 1950 10600 1950
Wire Wire Line
	10300 1850 10600 1850
Wire Wire Line
	10300 1750 10600 1750
Wire Wire Line
	10100 2050 9850 2050
Wire Wire Line
	9850 1950 10100 1950
Wire Wire Line
	10100 1850 9850 1850
Wire Wire Line
	9850 1750 10100 1750
$Comp
L Device:R_Small R?
U 1 1
P 10200 2400
AR Path="/5CD3C73A" Ref="R?"  Part="1" 
AR Path="/5C5BDAF5/5CD3C73A" Ref="R?"  Part="1" 
AR Path="/5C54653F/5CD3C73A" Ref="R313"  Part="1" 
F 0 "R313" V 10250 2500 50  0000 L CNN
F 1 "470R" V 10250 2100 50  0000 L CNN
F 2 "Resistor_SMD:R_0603_1608Metric_Pad1.05x0.95mm_HandSolder" H 10200 2400 50  0001 C CNN
F 3 "~" H 10200 2400 50  0001 C CNN
	1    10200 2400
	0    -1   -1   0   
$EndComp
$Comp
L Device:R_Small R?
U 1 1
P 10200 2500
AR Path="/5CD3C7AE" Ref="R?"  Part="1" 
AR Path="/5C5BDAF5/5CD3C7AE" Ref="R?"  Part="1" 
AR Path="/5C54653F/5CD3C7AE" Ref="R314"  Part="1" 
F 0 "R314" V 10250 2600 50  0000 L CNN
F 1 "470R" V 10250 2200 50  0000 L CNN
F 2 "Resistor_SMD:R_0603_1608Metric_Pad1.05x0.95mm_HandSolder" H 10200 2500 50  0001 C CNN
F 3 "~" H 10200 2500 50  0001 C CNN
	1    10200 2500
	0    -1   -1   0   
$EndComp
$Comp
L Device:R_Small R?
U 1 1
P 10200 2600
AR Path="/5CD3C81C" Ref="R?"  Part="1" 
AR Path="/5C5BDAF5/5CD3C81C" Ref="R?"  Part="1" 
AR Path="/5C54653F/5CD3C81C" Ref="R315"  Part="1" 
F 0 "R315" V 10250 2700 50  0000 L CNN
F 1 "470R" V 10250 2300 50  0000 L CNN
F 2 "Resistor_SMD:R_0603_1608Metric_Pad1.05x0.95mm_HandSolder" H 10200 2600 50  0001 C CNN
F 3 "~" H 10200 2600 50  0001 C CNN
	1    10200 2600
	0    -1   -1   0   
$EndComp
$Comp
L Device:R_Small R?
U 1 1
P 10200 2700
AR Path="/5CD3C892" Ref="R?"  Part="1" 
AR Path="/5C5BDAF5/5CD3C892" Ref="R?"  Part="1" 
AR Path="/5C54653F/5CD3C892" Ref="R316"  Part="1" 
F 0 "R316" V 10250 2800 50  0000 L CNN
F 1 "470R" V 10250 2400 50  0000 L CNN
F 2 "Resistor_SMD:R_0603_1608Metric_Pad1.05x0.95mm_HandSolder" H 10200 2700 50  0001 C CNN
F 3 "~" H 10200 2700 50  0001 C CNN
	1    10200 2700
	0    -1   -1   0   
$EndComp
Wire Wire Line
	10300 2400 10600 2400
Wire Wire Line
	10300 2500 10600 2500
Wire Wire Line
	10300 2600 10600 2600
Wire Wire Line
	10300 2700 10600 2700
Wire Wire Line
	10100 2400 9850 2400
Wire Wire Line
	10100 2500 9850 2500
Wire Wire Line
	10100 2600 9850 2600
Wire Wire Line
	10100 2700 9850 2700
$EndSCHEMATC
